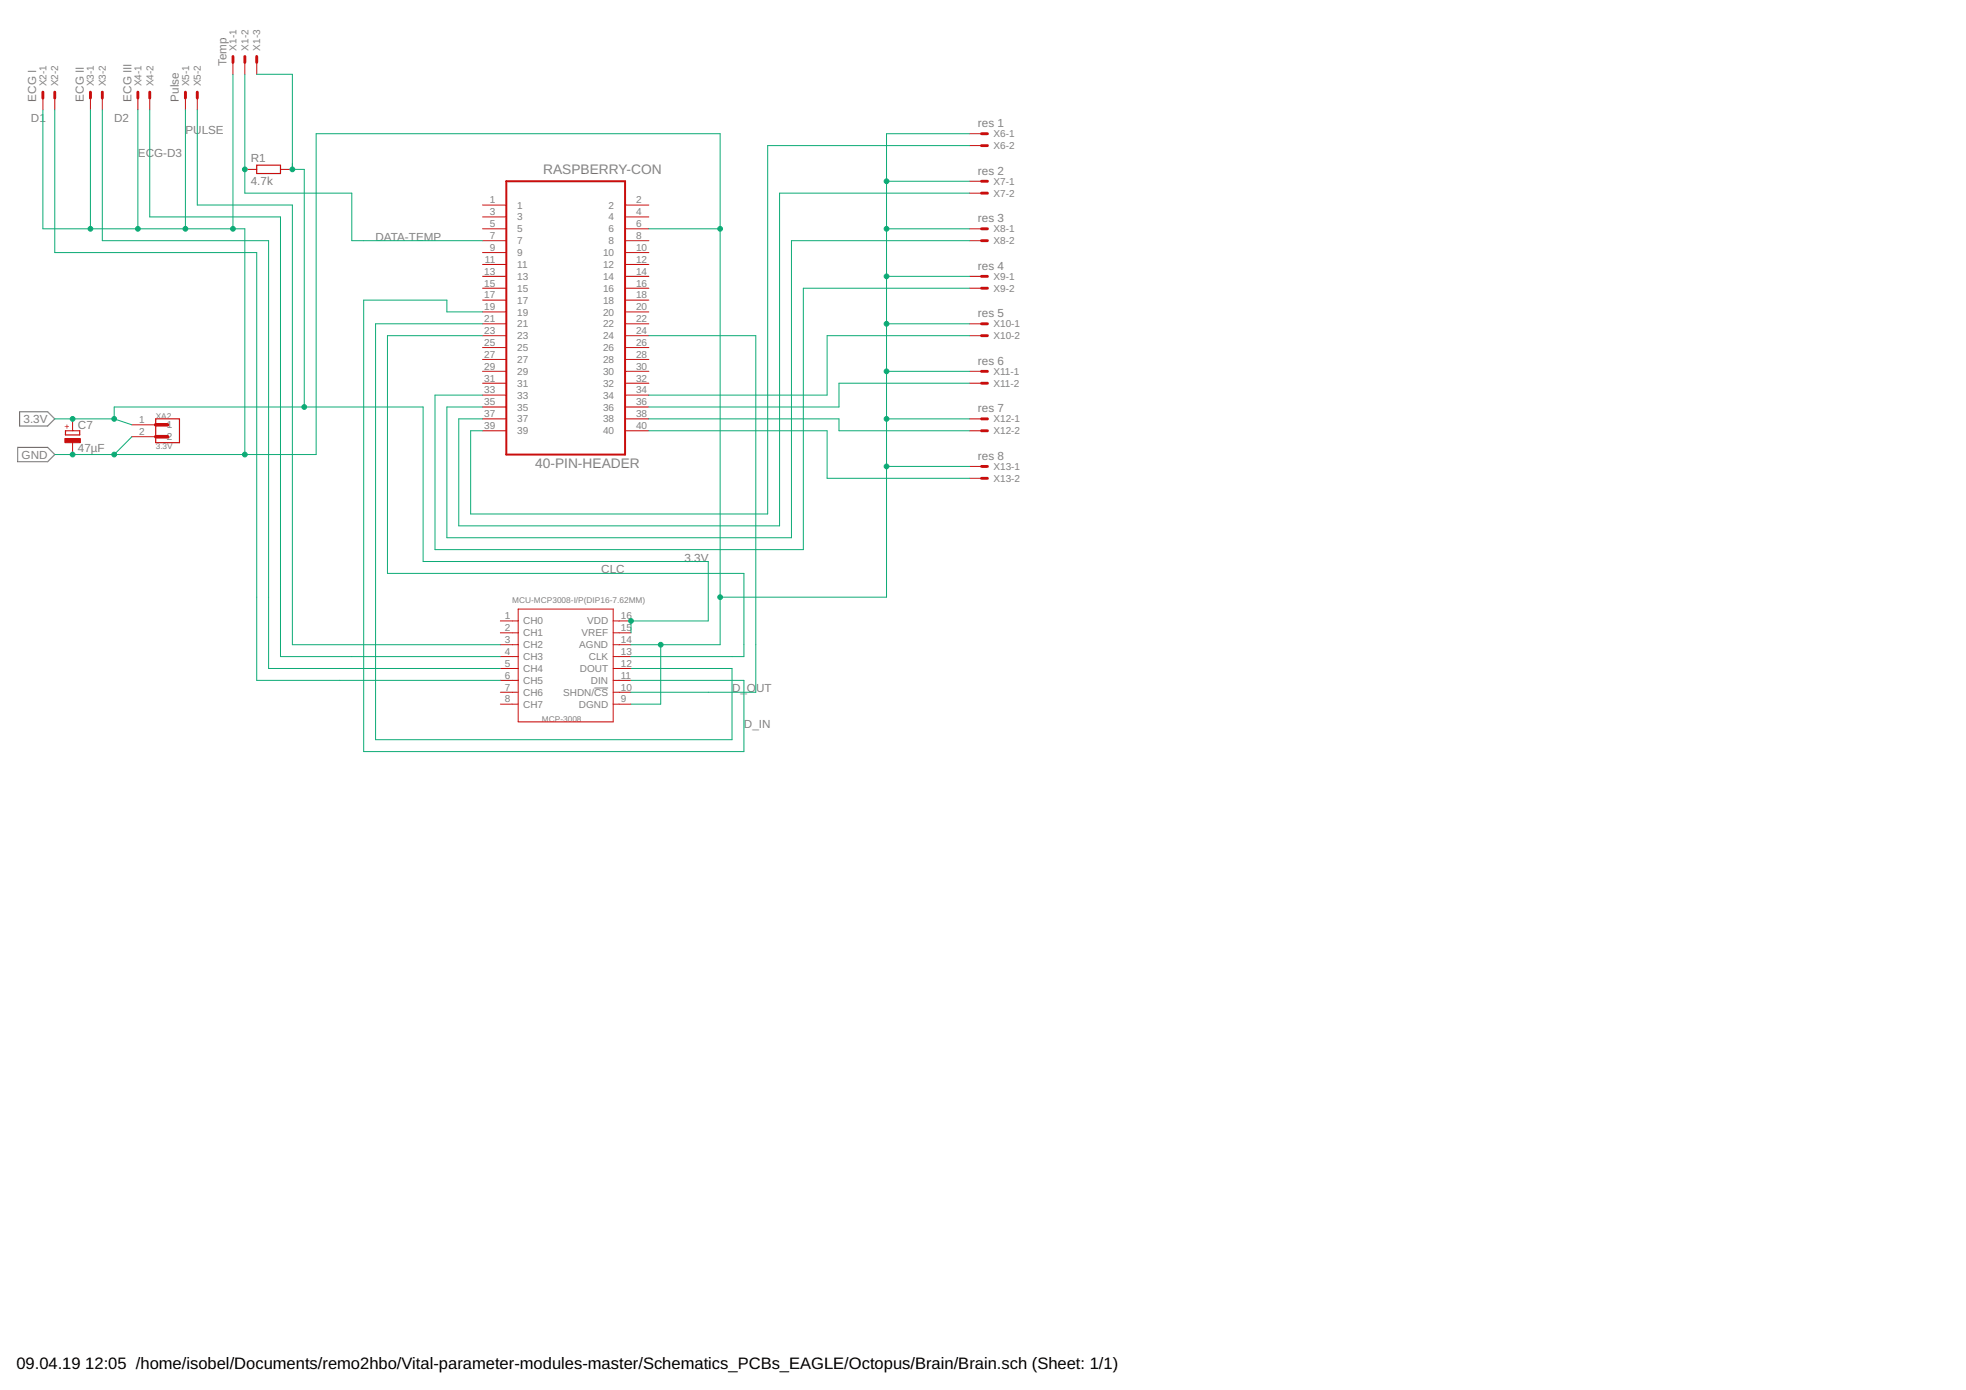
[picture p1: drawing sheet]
<svg xmlns="http://www.w3.org/2000/svg" width="420mm" height="297mm" viewBox="0 0 420 297" stroke-linecap="round" stroke-linejoin="round" font-family="sans-serif">
<path d="M127 147h3" fill="none" stroke="#808080" stroke-width=".21"/>
<path d="M3.8 95.6h6.4l1.5 1.5-1.5 1.6h-6.4zM4.2 88h6l1.5 1.5-1.5 1.5h-6z" fill="none" stroke="#808080" stroke-width=".25"/>
<path d="M54.9 35.3h5v1.8h-5zM14 92.1h3v.8h-3zM33.3 89.5h5.1v5.1h-5.1z" fill="none" stroke="#c90d0c" stroke-width=".25"/>
<path d="M33.3 90.8h2.5M33.3 93.3h2.5" fill="none" stroke="#c90d0c" stroke-width=".76"/>
<g fill="none" stroke="#c90d0c" stroke-width=".21">
<path d="M49.8 13.3v2.6M52.3 13.3v2.6M54.9 13.3v2.6M9.2 21v2.5M11.7 21v2.5M19.3 21v2.5M21.9 21v2.5M29.5 21v2.5M32 21v2.5M39.6 21v2.5M42.2 21v2.5M52.3 36.2h2.6"/>
<path d="M59.9 36.2h2.6M207.2 31.1h2.6M207.2 28.6h2.6M207.2 38.7h2.6M103.1 43.8h5.1M103.1 46.4h5.1M103.1 48.9h5.1M103.1 51.4h5.1M103.1 54h5.1M103.1 56.5h5.1M103.1 59.1h5.1M133.6 43.8h5.1"/>
<path d="M133.6 46.4h5.1M133.6 48.9h5.1M133.6 51.4h5.1M133.6 54h5.1M133.6 56.5h5.1M133.6 59.1h5.1M207.2 48.9h2.6M207.2 51.4h2.6M207.2 59.1h2.6M207.2 41.3h2.6M103.1 61.6h5.1M103.1 64.1h5.1"/>
<path d="M103.1 66.7h5.1M103.1 69.2h5.1M103.1 71.7h5.1M103.1 74.3h5.1M103.1 76.8h5.1M103.1 79.4h5.1M133.6 61.6h5.1M133.6 64.1h5.1M133.6 66.7h5.1M133.6 69.2h5.1M133.6 71.7h5.1M133.6 74.3h5.1"/>
<path d="M133.6 76.8h5.1M133.6 79.4h5.1M207.2 61.6h2.6M207.2 69.2h2.6M207.2 71.7h2.6M207.2 79.4h2.6M15.5 89.5v2.6M15.5 94.6v2.5M28.2 90.8h5.1M28.2 93.3h5.1M103.1 81.9h5.1M103.1 84.4h5.1"/>
<path d="M103.1 87h5.1M103.1 89.5h5.1M103.1 92.1h5.1M133.6 81.9h5.1M133.6 84.4h5.1M133.6 87h5.1M133.6 89.5h5.1M133.6 92.1h5.1M207.2 81.9h2.6M207.2 89.5h2.6M207.2 92.1h2.6M207.2 99.7h2.6"/>
<path d="M207.2 102.2h2.6M106.9 132.7h3.8M106.9 135.2h3.8M106.9 137.8h3.8M110.7 130.2h20.3v24.1h-20.3zM131 132.7h3.9M131 135.2h3.9M131 137.8h3.9M106.9 140.3h3.8M106.9 142.9h3.8M106.9 145.4h3.8M106.9 147.9h3.8"/>
<path d="M106.9 150.5h3.8M131 140.3h3.9M131 142.9h3.9M131 145.4h3.9M131 147.9h3.9M131 150.5h3.9"/>
</g>
<path d="M13.9 93.7h3.3v.9h-3.3z" fill="#c90d0c" stroke="#c90d0c" stroke-width=".21"/>
<path d="M108.2 38.7h25.4v58.4h-25.4z" fill="none" stroke="#c90d0c" stroke-width=".42"/>
<g fill="none" stroke="#c90d0c" stroke-width=".61">
<path d="M9.2 19.7v1.3M11.7 19.7v1.3M19.3 19.7v1.3M21.9 19.7v1.3M29.5 19.7v1.3M32 19.7v1.3M39.6 19.7v1.3M42.2 19.7v1.3M49.8 12.1v1.2M52.3 12.1v1.2M54.9 12.1v1.2M209.8 31.1h1.2"/>
<path d="M209.8 28.6h1.2M209.8 38.7h1.2M209.8 41.3h1.2M209.8 51.4h1.2M209.8 48.9h1.2M209.8 59.1h1.2M209.8 61.6h1.2M209.8 71.7h1.2M209.8 69.2h1.2M209.8 79.4h1.2M209.8 81.9h1.2M209.8 92.1h1.2"/>
<path d="M209.8 89.5h1.2M209.8 99.7h1.2M209.8 102.2h1.2"/>
</g>
<g fill="none" stroke="#0dab76" stroke-width=".21">
<path d="M49.8 15.9v33M52.3 15.9v25.4h22.9v10.1h27.9M54.9 15.9h7.6v20.3h2.5v50.8M9.2 23.5v25.4h43.1v48.2M11.7 23.5v30.5h43.2v91.4h52M19.3 23.5v25.4M21.9 23.5v27.9h35.5v91.5h49.5M29.5 23.5v25.4M32 23.5v22.9h27.9v93.9h47M39.6 23.5v25.4M42.2 23.5v20.3h20.3v94h44.4M189.5 38.7h17.7"/>
<path d="M207.2 28.6h-17.7v99h-35.6M207.2 31.1h-43.1v78.7h-63.5v-17.7h2.5M138.7 48.9h15.2M189.5 48.9h17.7M189.5 59.1h17.7M207.2 41.3h-40.6v71.1h-68.6v-22.9h5.1M207.2 51.4h-38.1v63.5h-73.6v-27.9h7.6M103.1 69.2h-22.8v88.9h76.1v-15.2h-21.5M103.1 71.7h-20.3v50.8h76.2v17.8h-24.1M103.1 66.7h-7.6v-2.6h-17.8v96.5h81.3v-15.2h-24.1M138.7 71.7h22.8v76.2h-26.6M189.5 69.2h17.7"/>
<path d="M189.5 79.4h17.7M207.2 71.7h-30.4v12.7h-38.1M207.2 61.6h-35.5v55.9h-78.7v-33.1h10.1M11.7 97.1h55.9v-68.5h86.3v109.2h-19M11.7 89.5h12.7M24.4 89.5v-2.5h66v33h61v12.7h-16.5v2.5M24.4 89.5l3.8 1.3M28.2 93.3l-3.8 3.8M138.7 89.5h40.6v2.6h27.9M138.7 92.1h38.1v10.1h30.4M189.5 89.5h17.7M189.5 99.7h17.7"/>
<path d="M207.2 81.9h-27.9v5.1h-40.6M141.2 137.8v12.7h-6.3"/>
</g>
<g fill="#0dab76" stroke="#0dab76" stroke-width=".21">
<circle cx="15.5" cy="97.1" r=".51"/>
<circle cx="24.4" cy="97.1" r=".51"/>
<circle cx="153.9" cy="48.9" r=".51"/>
<circle cx="141.2" cy="137.8" r=".51"/>
<circle cx="19.3" cy="48.9" r=".51"/>
<circle cx="29.5" cy="48.9" r=".51"/>
<circle cx="39.6" cy="48.9" r=".51"/>
<circle cx="52.3" cy="97.1" r=".51"/>
<circle cx="49.8" cy="48.9" r=".51"/>
<circle cx="189.5" cy="38.7" r=".51"/>
<circle cx="189.5" cy="48.9" r=".51"/>
<circle cx="189.5" cy="59.1" r=".51"/>
<circle cx="189.5" cy="69.2" r=".51"/>
<circle cx="189.5" cy="79.4" r=".51"/>
<circle cx="189.5" cy="89.5" r=".51"/>
<circle cx="153.9" cy="127.6" r=".51"/>
<circle cx="189.5" cy="99.7" r=".51"/>
<circle cx="134.9" cy="132.7" r=".51"/>
<circle cx="15.5" cy="89.5" r=".51"/>
<circle cx="24.4" cy="89.5" r=".51"/>
<circle cx="62.5" cy="36.2" r=".51"/>
<circle cx="65" cy="87" r=".51"/>
<circle cx="52.3" cy="36.2" r=".51"/>
</g>
<g font-size="3.5">
<text x="3.5" y="292.5">09.04.19</text>
<text x="18.2" y="292.5">12:05 /home/isobel/Documents/remo2hbo/Vital-parameter-modules-master/Schematics_PCBs_EAGLE/Octopus/Brain/Brain.sch (Sheet: 1/1)</text>
</g>
<g font-size="2.9" fill="#808080">
<text x="116.1" y="37.2">RASPBERRY-CON</text>
<text x="114.4" y="100">40-PIN-HEADER</text>
</g>
<g font-size="2.5" fill="#808080">
<text x="48.4" y="14.1" transform="rotate(-90 48.4 14.1)">Temp</text>
<text x="7.8" y="21.7" transform="rotate(-90 7.8 21.7)">ECG I</text>
<text x="17.9" y="21.7" transform="rotate(-90 17.9 21.7)">ECG II</text>
<text x="28.1" y="21.7" transform="rotate(-90 28.1 21.7)">ECG III</text>
<text x="38.2" y="21.7" transform="rotate(-90 38.2 21.7)">Pulse</text>
<text x="6.6" y="26">D1</text>
<text x="24.4" y="26">D2</text>
<text x="39.6" y="28.6">PULSE</text>
<text x="209" y="27.2">res 1</text>
<text x="29.5" y="33.7">ECG-D3</text>
<text x="53.6" y="34.7">R1</text>
<text x="53.6" y="39.5">4.7k</text>
<text x="209" y="37.3">res 2</text>
<text x="209" y="47.5">res 3</text>
<text x="80.3" y="51.4">DATA-TEMP</text>
<text x="209" y="57.6">res 4</text>
<text x="209" y="67.8">res 5</text>
<text x="209" y="78">res 6</text>
<text x="209" y="88.1">res 7</text>
<text x="5" y="90.4">3.3V</text>
<text x="16.6" y="91.6">C7</text>
<text x="4.6" y="98">GND</text>
<text x="16.6" y="96.7">47µF</text>
<text x="209" y="98.3">res 8</text>
<text x="146.3" y="120">3.3V</text>
<text x="128.5" y="122.5">CLC</text>
<text x="156.4" y="147.9">D_</text>
<text x="159.6" y="147.9">O</text>
<text x="161.6" y="147.9">UT</text>
<text x="159" y="155.5">D_IN</text>
</g>
<g font-size="2.1" fill="#808080">
<text x="50.6" y="10.8" transform="rotate(-90 50.6 10.8)">X1-1</text>
<text x="53.1" y="10.8" transform="rotate(-90 53.1 10.8)">X1-2</text>
<text x="55.6" y="10.8" transform="rotate(-90 55.6 10.8)">X1-3</text>
<text x="9.9" y="18.4" transform="rotate(-90 9.9 18.4)">X2-1</text>
<text x="12.5" y="18.4" transform="rotate(-90 12.5 18.4)">X2-2</text>
<text x="20.1" y="18.4" transform="rotate(-90 20.1 18.4)">X3-1</text>
<text x="22.6" y="18.4" transform="rotate(-90 22.6 18.4)">X3-2</text>
<text x="30.2" y="18.4" transform="rotate(-90 30.2 18.4)">X4-1</text>
<text x="32.8" y="18.4" transform="rotate(-90 32.8 18.4)">X4-2</text>
<text x="40.4" y="18.4" transform="rotate(-90 40.4 18.4)">X5-1</text>
<text x="42.9" y="18.4" transform="rotate(-90 42.9 18.4)">X5-2</text>
<text x="212.3" y="29.3">X6-1</text>
<text x="212.3" y="31.9">X6-2</text>
<text x="212.3" y="39.5">X7-1</text>
<text x="104.7" y="43.5">1</text>
<text x="104.7" y="46">3</text>
<text x="110.5" y="44.6">1</text>
<text x="110.5" y="47.1">3</text>
<text x="130.1" y="44.6">2</text>
<text x="130.1" y="47.1">4</text>
<text x="135.9" y="43.5">2</text>
<text x="135.9" y="46">4</text>
<text x="212.3" y="42">X7-2</text>
<text x="104.7" y="48.5">5</text>
<text x="104.7" y="51.1">7</text>
<text x="104.7" y="53.6">9</text>
<text x="110.5" y="49.7">5</text>
<text x="110.5" y="52.2">7</text>
<text x="130.1" y="49.7">6</text>
<text x="130.1" y="52.2">8</text>
<text x="135.9" y="48.5">6</text>
<text x="135.9" y="51.1">8</text>
<text x="135.9" y="53.6">10</text>
<text x="212.3" y="52.2">X8-2</text>
<text x="212.3" y="49.7">X8-1</text>
<text x="103.5" y="58.7">13</text>
<text x="103.6" y="56.2">11</text>
<text x="110.5" y="54.7">9</text>
<text x="110.5" y="57.3">11</text>
<text x="110.5" y="59.8">13</text>
<text x="128.9" y="54.7">10</text>
<text x="128.9" y="57.3">12</text>
<text x="128.9" y="59.8">14</text>
<text x="135.9" y="56.2">12</text>
<text x="135.9" y="58.7">14</text>
<text x="212.3" y="59.8">X9-1</text>
<text x="103.5" y="61.2">15</text>
<text x="103.5" y="63.8">17</text>
<text x="110.5" y="62.3">15</text>
<text x="110.5" y="64.9">17</text>
<text x="128.9" y="62.3">16</text>
<text x="128.9" y="64.9">18</text>
<text x="135.9" y="61.2">16</text>
<text x="135.9" y="63.8">18</text>
<text x="212.3" y="62.3">X9-2</text>
<text x="103.5" y="66.3">19</text>
<text x="103.5" y="68.8">21</text>
<text x="103.5" y="71.4">23</text>
<text x="110.5" y="67.4">19</text>
<text x="110.5" y="70">21</text>
<text x="128.9" y="67.4">20</text>
<text x="128.9" y="70">22</text>
<text x="135.9" y="66.3">20</text>
<text x="135.9" y="68.8">22</text>
<text x="135.9" y="71.4">24</text>
<text x="212.3" y="70">X10-1</text>
<text x="103.5" y="73.9">25</text>
<text x="103.5" y="76.5">27</text>
<text x="110.5" y="72.5">23</text>
<text x="110.5" y="75">25</text>
<text x="110.5" y="77.6">27</text>
<text x="128.9" y="72.5">24</text>
<text x="128.9" y="75">26</text>
<text x="128.9" y="77.6">28</text>
<text x="135.9" y="73.9">26</text>
<text x="135.9" y="76.5">28</text>
<text x="212.3" y="72.5">X10-2</text>
<text x="103.5" y="79">29</text>
<text x="103.5" y="81.5">31</text>
<text x="110.5" y="80.1">29</text>
<text x="110.5" y="82.7">31</text>
<text x="128.9" y="80.1">30</text>
<text x="128.9" y="82.7">32</text>
<text x="135.9" y="79">30</text>
<text x="135.9" y="81.5">32</text>
<text x="212.3" y="82.7">X11-2</text>
<text x="212.3" y="80.1">X11-1</text>
<text x="103.5" y="84.1">33</text>
<text x="103.5" y="86.6">35</text>
<text x="103.5" y="89.2">37</text>
<text x="110.5" y="85.2">33</text>
<text x="110.5" y="87.7">35</text>
<text x="128.9" y="85.2">34</text>
<text x="128.9" y="87.7">36</text>
<text x="135.9" y="84.1">34</text>
<text x="135.9" y="86.6">36</text>
<text x="135.9" y="89.2">38</text>
<text x="29.8" y="90.4">1</text>
<text x="29.8" y="93">2</text>
<text x="35.6" y="91.6">1</text>
<text x="35.6" y="94.1">2</text>
<text x="103.5" y="91.7">39</text>
<text x="110.5" y="90.3">37</text>
<text x="110.5" y="92.8">39</text>
<text x="128.9" y="90.3">38</text>
<text x="128.9" y="92.8">40</text>
<text x="135.9" y="91.7">40</text>
<text x="212.3" y="92.8">X12-2</text>
<text x="212.3" y="90.3">X12-1</text>
<text x="212.3" y="100.4">X13-1</text>
<text x="212.3" y="103">X13-2</text>
<text x="107.9" y="132.3">1</text>
<text x="107.9" y="134.9">2</text>
<text x="107.9" y="137.4">3</text>
<text x="111.8" y="133.4">CH0</text>
<text x="111.8" y="136">CH1</text>
<text x="124.3" y="136">VREF</text>
<text x="125.5" y="133.5">VDD</text>
<text x="132.7" y="137.4">14</text>
<text x="132.7" y="134.9">15</text>
<text x="132.7" y="132.3">16</text>
<text x="107.9" y="140">4</text>
<text x="107.9" y="142.5">5</text>
<text x="111.8" y="138.5">CH2</text>
<text x="111.8" y="141.1">CH3</text>
<text x="111.8" y="143.6">CH4</text>
<text x="123.8" y="138.5">AGND</text>
<text x="123.9" y="143.6">DOUT</text>
<text x="125.8" y="141.1">CLK</text>
<text x="132.7" y="142.5">12</text>
<text x="132.7" y="140">13</text>
<text x="107.9" y="145">6</text>
<text x="107.9" y="147.6">7</text>
<text x="111.8" y="146.1">CH5</text>
<text x="111.8" y="148.7">CH6</text>
<text x="120.4" y="148.7">SHDN/CS</text>
<text x="126.3" y="146.1">DIN</text>
<text x="132.7" y="147.6">10</text>
<text x="132.7" y="145">11</text>
<text x="107.9" y="150.1">8</text>
<text x="111.8" y="151.2">CH7</text>
<text x="123.7" y="151.2">DGND</text>
<text x="132.7" y="150.1">9</text>
</g>
<g font-size="1.8" fill="#808080">
<text x="33.3" y="89.5">XA2</text>
<text x="33.3" y="95.9">3.3V</text>
<text x="109.5" y="128.9">MCU-MCP3008-I/P(DIP16-7.62MM)</text>
<text x="115.8" y="154.3">MCP-3008</text>
</g>
<text font-size="1.8" fill="#c90d0c" x="14.9" y="91.7" transform="rotate(-90 14.9 91.7)">+</text>
</svg>
